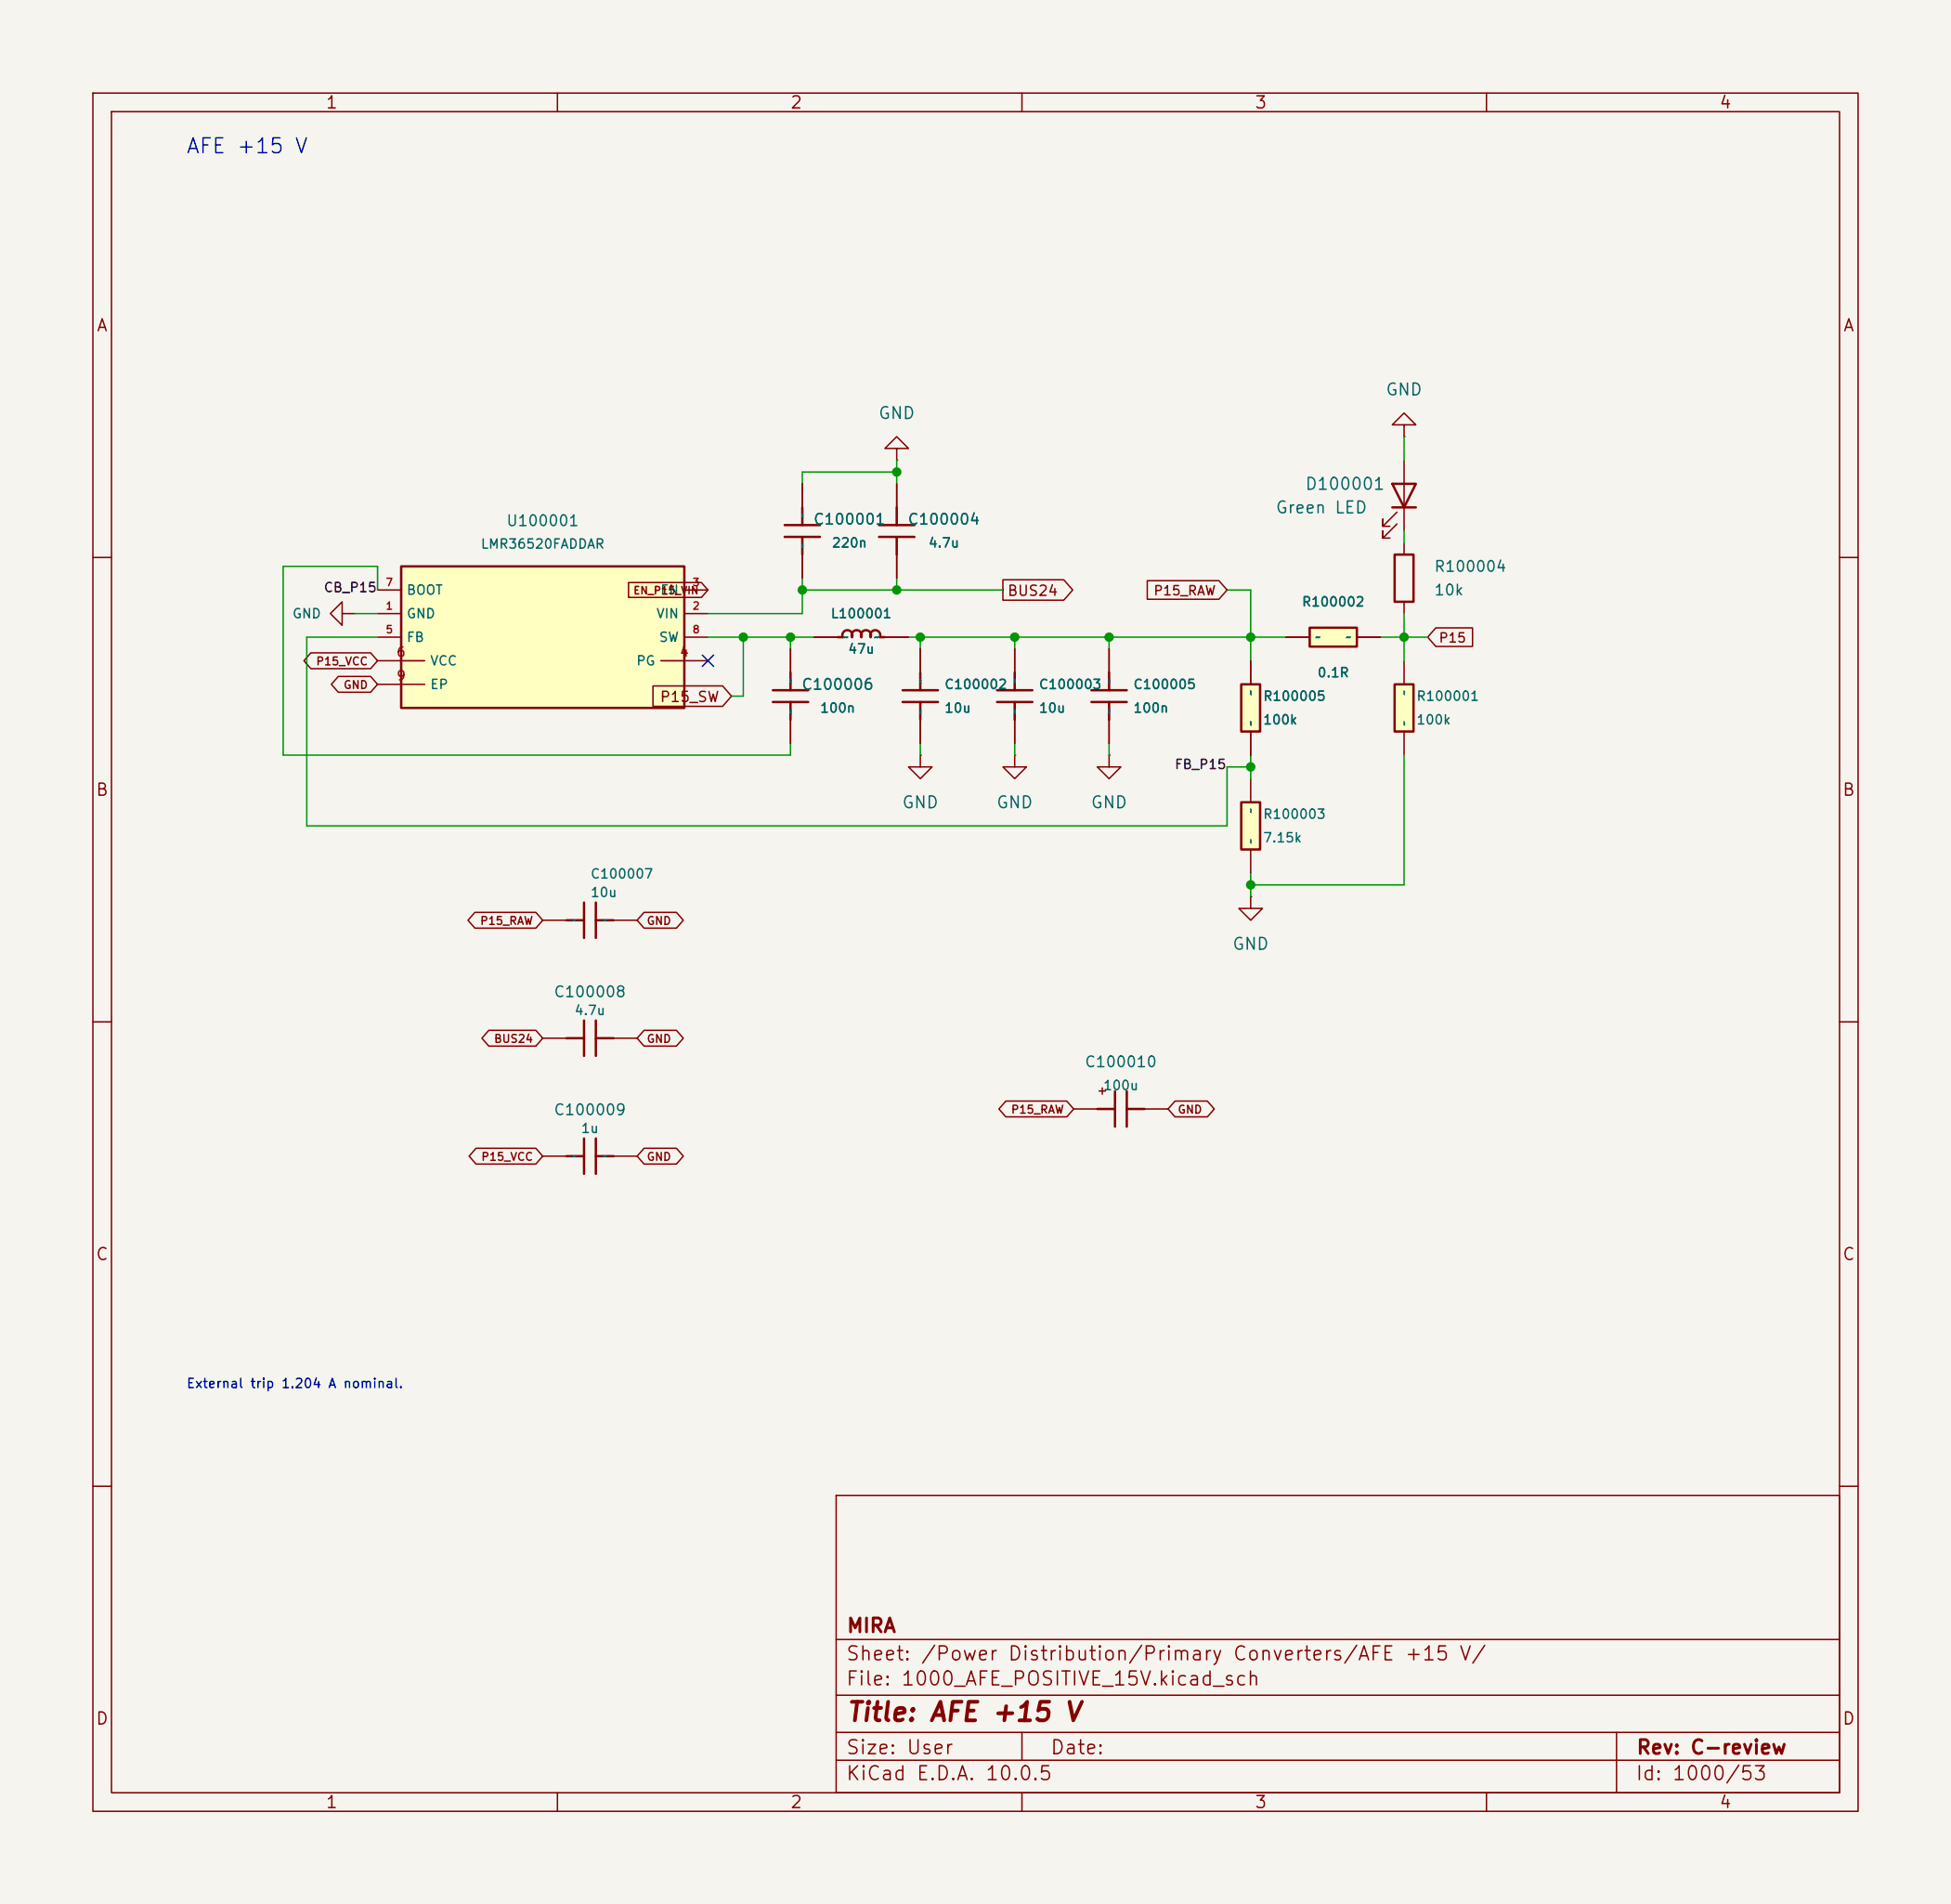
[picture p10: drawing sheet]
<svg xmlns="http://www.w3.org/2000/svg" width="210mm" height="205mm" viewBox="0 0 210 205" stroke-linecap="round" stroke-linejoin="round" font-family="sans-serif">
<path d="M0 0h210v205h-210z" fill="#f5f4ef" stroke="#f5f4ef" stroke-width=".1"/>
<g fill="none" stroke="#840000" stroke-width=".15">
<path d="M10 10h190v185h-190zM12 12h186v181h-186zM60 10v2M110 10v2M160 10v2M10 60h2M198 60h2M10 110h2M198 110h2M10 160h2M90 161h108v32h-108zM90 176.5h108"/>
<path d="M198 160h2M60 193v2M90 189.5h108M90 186.5h108M90 182.5h108M110 186.5v3M110 193v2M160 193v2M174 186.5v6.5"/>
</g>
<path d="M141 67.6h5v2h-5z" fill="#ffffc2"/>
<path d="M141 67.6h5v2h-5z" fill="none" stroke="#840000" stroke-width=".25"/>
<path d="M138.4 68.6h2.6M146 68.6h2.6" fill="none" stroke="#840000" stroke-width=".15"/>
<path d="M43.2 61h30.5v15.2h-30.5z" fill="#ffffc2"/>
<path d="M43.2 61h30.5v15.2h-30.5zM117.5 74.3h3.8M117.5 75.6h3.8M119.4 72.4v1.9M119.4 75.6v1.9" fill="none" stroke="#840000" stroke-width=".25"/>
<g fill="none" stroke="#840000" stroke-width=".15">
<path d="M40.6 66.1h2.6M40.6 63.5h2.6M40.6 71.1h5.1M40.6 68.6h2.6M40.6 73.7h5.1M71.1 71.1h5.1M73.7 66.1h2.5M73.7 63.5h2.5M73.7 68.6h2.5M119.4 69.9v2.5M119.4 77.5v2.5M119.4 81.3v1.3h1.2l-1.2 1.2-1.3-1.2h1.3"/>
<path d="M119.4 81.3h.1"/>
</g>
<path d="M150.1 73.7h2v5.1h-2z" fill="#ffffc2"/>
<g fill="none" stroke="#840000" stroke-width=".25">
<path d="M149.9 52.1h2.5l-1.3 2.5zM149.9 54.6h2.5M150.1 59.7h2v5.1h-2zM83.2 75.6h3.8M83.2 74.3h3.8M85.1 72.4v1.9M85.1 75.6v1.9M90.2 68.6h.5a.54 .54 0 0 1 .5-.7 .54 .54 0 0 1 .5 .7 .54 .54 0 0 1 .5-.7 .54 .54 0 0 1 .5 .7 .54 .54 0 0 1 .5-.7 .54 .54 0 0 1 .5 .7 .54 .54 0 0 1 .5-.7 .54 .54 0 0 1 .5 .7h.5M150.1 73.7h2v5.1h-2zM61 111.8h1.9M62.9 109.9v3.8M64.1 109.9v3.8"/>
<path d="M64.1 111.8h1.9M118.1 119.4h1.9M120 117.5v3.8M121.3 119.4h1.9M121.3 117.5v3.8M61 124.5h1.9M62.9 122.6v3.8M64.1 124.5h1.9M64.1 122.6v3.8"/>
</g>
<g fill="none" stroke="#840000" stroke-width=".15">
<path d="M96.5 48.3h1.3l-1.3-1.3-1.3 1.3h1.3v1.3M96.5 49.6h.1M150.4 56.4l-1.6 1.5v-.7v.7h.8M150.4 55.1l-1.6 1.6v-.8v.8h.8M151.1 45.7h1.3l-1.3-1.2-1.2 1.2h1.2v1.3M151.1 47h.1M151.1 49.6v7.6M151.1 58.4v1.3M85.1 69.9v2.5M85.1 77.5v2.5M87.6 68.6h2.6M95.2 68.6h2.6"/>
<path d="M151.1 64.8v1.3M151.1 71.1v2.6M151.1 78.8v2.5M134.6 96.5v1.3h1.3l-1.3 1.3-1.3-1.3h1.3M134.6 96.5h.1M58.4 111.8h2.6M66 111.8h2.6M115.6 119.4h2.5M123.2 119.4h2.5M58.4 124.5h2.6M66 124.5h2.6"/>
</g>
<path d="M133.6 73.7h2v5.1h-2z" fill="#ffffc2"/>
<path d="M133.6 73.7h2v5.1h-2z" fill="none" stroke="#840000" stroke-width=".25"/>
<path d="M134.6 71.1v2.6M134.6 78.8v2.5" fill="none" stroke="#840000" stroke-width=".15"/>
<path d="M133.6 86.4h2v5.1h-2z" fill="#ffffc2"/>
<g fill="none" stroke="#840000" stroke-width=".25">
<path d="M84.5 57.8h3.8M84.5 56.5h3.8M86.4 54.6v1.9M86.4 57.8v1.9M94.6 57.8h3.8M94.6 56.5h3.8M96.5 54.6v1.9M96.5 57.8v1.9M97.2 74.3h3.8M97.2 75.6h3.8M99.1 72.4v1.9M99.1 75.6v1.9"/>
<path d="M107.3 74.3h3.8M107.3 75.6h3.8M109.2 72.4v1.9M109.2 75.6v1.9M61 99.1h1.9M62.9 97.2v3.8M64.1 99.1h1.9M64.1 97.2v3.8M133.6 86.4h2v5.1h-2z"/>
</g>
<g fill="none" stroke="#840000" stroke-width=".15">
<path d="M86.4 52.1v2.5M86.4 59.7v2.6M96.5 52.1v2.5M96.5 59.7v2.6M33.5 70.3h6.4l.7 .8-.7 .9h-6.4l-.8-.9zM36.4 72.8h3.5l.7 .9-.7 .8h-3.5l-.7-.8zM36.8 66.1v-1.3l-1.2 1.3 1.2 1.2v-1.2h1.3M38.1 66.1h.1M67.7 62.7h7.8l.7 .8-.7 .8h-7.8zM70.3 73.9h7.5l.9 1.1-.9 1.1h-7.5zM85.1 69.9v2.5M85.1 77.5v2.5"/>
<path d="M87.6 68.6h2.6M95.2 68.6h2.6M99.1 69.9v2.5M99.1 77.5v2.5M107.9 62.4h6.6l1 1.1-1 1.1h-6.6zM109.2 69.9v2.5M109.2 77.5v2.5M119.4 69.9v2.5M119.4 77.5v2.5M123.5 62.5h7.7l.9 1-.9 1h-7.7zM134.6 71.1v2.6M134.6 78.8v2.5"/>
<path d="M138.4 68.6h2.6M146 68.6h2.6M154.5 67.6h4v2h-4l-.8-1zM51.1 98.2h6.6l.7 .9-.7 .8h-6.6l-.7-.8zM58.4 99.1h2.6M66 99.1h2.6M69.3 98.2h3.5l.8 .9-.8 .8h-3.5l-.7-.8zM99.1 81.3v1.3h1.2l-1.2 1.2-1.3-1.2h1.3M99.1 81.3h.1M109.2 81.3v1.3h1.3l-1.3 1.2-1.3-1.2h1.3M109.2 81.3h.1M134.6 83.8v2.6"/>
<path d="M134.6 91.5v2.5M52.6 110.9h5.1l.7 .9-.7 .8h-5.1l-.7-.8zM69.3 110.9h3.5l.8 .9-.8 .8h-3.5l-.7-.8zM108.3 118.6h6.5l.8 .8-.8 .9h-6.5l-.8-.9zM126.5 118.6h3.5l.7 .8-.7 .9h-3.5l-.8-.9zM51.2 123.6h6.5l.7 .9-.7 .8h-6.5l-.7-.8zM69.3 123.6h3.5l.8 .9-.8 .8h-3.5l-.7-.8z"/>
</g>
<g fill="none" stroke="#009600" stroke-width=".15">
<path d="M96.5 50.8h-10.1v1.3M96.5 49.6v2.5M151.1 47v2.6M151.1 57.2v1.2M38.1 66.1h2.5M40.6 63.5v-2.5h-10.1v20.3h54.6v-1.3M40.6 68.6h-7.6v20.3h99.1v-6.3h2.5M76.2 68.6h11.4M80 68.6v6.4h-1.3M85.1 68.6v1.3M86.4 62.3v3.8h-10.2M86.4 63.5h21.5"/>
<path d="M96.5 62.3v1.2M97.8 68.6h40.6M99.1 68.6v1.3M109.2 68.6v1.3M119.4 68.6v1.3M132.1 63.5h2.5v7.6M148.6 68.6h5.1M151.1 66.1v5M99.1 80v1.3M109.2 80v1.3M119.4 80v1.3M134.6 81.3v2.5"/>
<path d="M134.6 94v2.5M151.1 81.3v14h-16.5"/>
</g>
<path d="M75.6 70.5l1.2 1.3M76.8 70.5l-1.2 1.3" fill="none" stroke="#000084" stroke-width=".15"/>
<g fill="#009600" stroke="#009600" stroke-width=".1">
<circle cx="109.2" cy="68.6" r=".46"/>
<circle cx="99.1" cy="68.6" r=".46"/>
<circle cx="96.5" cy="63.5" r=".46"/>
<circle cx="134.6" cy="68.6" r=".46"/>
<circle cx="119.4" cy="68.6" r=".46"/>
<circle cx="151.1" cy="68.6" r=".46"/>
<circle cx="134.6" cy="95.3" r=".46"/>
<circle cx="134.6" cy="82.6" r=".46"/>
<circle cx="86.4" cy="63.5" r=".46"/>
<circle cx="80" cy="68.6" r=".46"/>
<circle cx="85.1" cy="68.6" r=".46"/>
<circle cx="96.5" cy="50.8" r=".46"/>
</g>
<text font-size="2" fill="#840000" x="91" y="185.8">Title: AFE +15 V</text>
<text font-size="1.6" fill="#0000c2" x="19.9" y="16.9">AFE +15 V</text>
<g font-size="1.5" fill="#840000">
<text x="91" y="179.2">Sheet: /Power Distribution/Primary Converters/AFE +15 V/</text>
<text x="91" y="176.2">MIRA</text>
<text x="91" y="181.9">File: 1000_AFE_POSITIVE_15V.kicad_sch</text>
<text x="91" y="189.3">Size: User</text>
<text x="113" y="189.3">Date:</text>
<text x="176" y="189.3">Rev: C-review</text>
<text x="91" y="192.1">KiCad E.D.A. 10.0.5</text>
<text x="176" y="192.1">Id: 1000/53</text>
</g>
<g font-size="1.3" fill="#840000">
<text x="35" y="12">1</text>
<text x="85" y="12">2</text>
<text x="135" y="12">3</text>
<text x="185" y="12">4</text>
<text x="10.3" y="36">A</text>
<text x="198.3" y="36">A</text>
<text x="10.2" y="86">B</text>
<text x="198.2" y="86">B</text>
<text x="10.2" y="136">C</text>
<text x="198.2" y="136">C</text>
<text x="10.2" y="186">D</text>
<text x="198.2" y="186">D</text>
<text x="35" y="195">1</text>
<text x="85" y="195">2</text>
<text x="135" y="195">3</text>
<text x="185" y="195">4</text>
</g>
<g font-size="1.3" fill="#006464">
<text x="94.5" y="45.4">GND</text>
<text x="149.1" y="42.9">GND</text>
<text x="140.4" y="53.1">D100001</text>
<text x="137.2" y="55.6">Green LED</text>
<text x="97" y="87.3">GND</text>
<text x="107.2" y="87.3">GND</text>
<text x="117.3" y="87.3">GND</text>
<text x="132.6" y="102.6">GND</text>
</g>
<g font-size="1.2" fill="#006464">
<text x="54.4" y="56.9">U100001</text>
<text x="87.5" y="56.8">C100001</text>
<text x="97.6" y="56.8">C100004</text>
<text x="154.3" y="61.9">R100004</text>
<text x="154.3" y="64.4">10k</text>
<text x="86.2" y="74.6">C100006</text>
<text x="59.5" y="107.7">C100008</text>
<text x="116.7" y="115.2">C100010</text>
<text x="59.5" y="120.4">C100009</text>
</g>
<g font-size="1.1" fill="#840000">
<text x="108.4" y="64.4">BUS24</text>
<text x="71" y="75.9">P15_SW</text>
</g>
<g font-size="1" fill="#006464">
<text x="51.7" y="59.3">LMR36520FADDAR</text>
<text x="89.5" y="59.2">220n</text>
<text x="99.9" y="59.2">4.7u</text>
<text x="43.7" y="64.3">BOOT</text>
<text x="71" y="64.3">EN</text>
<text x="140.1" y="65.5">R100002</text>
<text x="31.4" y="66.8">GND</text>
<text x="43.7" y="66.8">GND</text>
<text x="43.7" y="69.4">FB</text>
<text x="46.2" y="71.9">VCC</text>
<text x="68.4" y="71.9">PG</text>
<text x="70.6" y="66.8">VIN</text>
<text x="70.9" y="69.4">SW</text>
<text x="89.3" y="66.8">L100001</text>
<text x="91.2" y="70.6">47u</text>
<text x="46.2" y="74.4">EP</text>
<text x="88.2" y="77">100n</text>
<text x="101.6" y="74.4">C100002</text>
<text x="101.6" y="77">10u</text>
<text x="111.7" y="74.4">C100003</text>
<text x="111.7" y="77">10u</text>
<text x="121.9" y="74.4">C100005</text>
<text x="121.9" y="77">100n</text>
<text x="135.9" y="75.7">R100005</text>
<text x="141.7" y="73.2">0.1R</text>
<text x="152.4" y="75.7">R100001</text>
<text x="135.9" y="78.2">100k</text>
<text x="152.4" y="78.2">100k</text>
<text x="135.9" y="88.4">R100003</text>
<text x="63.5" y="94.8">C100007</text>
<text x="135.9" y="90.9">7.15k</text>
<text x="63.5" y="96.8">10u</text>
<text x="61.8" y="109.5">4.7u</text>
<text x="118.7" y="117.6">100u</text>
<text x="62.5" y="122.2">1u</text>
</g>
<g font-size="1" fill="#0f0f0f">
<text x="34.8" y="64">CB_P15</text>
<text x="126.4" y="83.1">FB_P15</text>
</g>
<g font-size="1" fill="#840000">
<text x="124.1" y="64.4">P15_RAW</text>
<text x="154.8" y="69.4">P15</text>
</g>
<g font-size="1" fill="#a90000">
<text x="42.6" y="71">6</text>
<text x="73.1" y="71">4</text>
<text x="42.6" y="73.5">9</text>
</g>
<text font-size="1" fill="#0000c2" x="20" y="149.7">External trip 1.204 A nominal.</text>
<g font-size=".9" fill="#840000">
<text x="34" y="71.8">P15_VCC</text>
<text x="36.9" y="74.4">GND</text>
<text x="51.6" y="99.8">P15_RAW</text>
<text x="69.6" y="99.8">GND</text>
<text x="53.1" y="112.5">BUS24</text>
<text x="69.6" y="112.5">GND</text>
<text x="118" y="118.1">+</text>
<text x="51.7" y="125.2">P15_VCC</text>
<text x="69.6" y="125.2">GND</text>
<text x="108.8" y="120.1">P15_RAW</text>
<text x="126.7" y="120.1">GND</text>
</g>
<g font-size=".8" fill="#006464">
<text x="87" y="59.2" transform="rotate(-90 87 59.2)">~</text>
<text x="87" y="55.9" transform="rotate(-90 87 55.9)">~</text>
<text x="90.7" y="69.2">~</text>
<text x="94" y="69.2">~</text>
<text x="141.5" y="69.2">~</text>
<text x="144.8" y="69.2">~</text>
<text x="85.7" y="77" transform="rotate(-90 85.7 77)">~</text>
<text x="85.7" y="73.7" transform="rotate(-90 85.7 73.7)">~</text>
<text x="99.7" y="77" transform="rotate(-90 99.7 77)">~</text>
<text x="99.7" y="73.7" transform="rotate(-90 99.7 73.7)">~</text>
<text x="109.8" y="77" transform="rotate(-90 109.8 77)">~</text>
<text x="109.8" y="73.7" transform="rotate(-90 109.8 73.7)">~</text>
<text x="120" y="77" transform="rotate(-90 120 77)">~</text>
<text x="120" y="73.7" transform="rotate(-90 120 73.7)">~</text>
<text x="135.2" y="74.9" transform="rotate(-90 135.2 74.9)">~</text>
<text x="151.7" y="74.9" transform="rotate(-90 151.7 74.9)">~</text>
<text x="135.2" y="78.2" transform="rotate(-90 135.2 78.2)">~</text>
<text x="151.7" y="78.2" transform="rotate(-90 151.7 78.2)">~</text>
<text x="135.2" y="87.6" transform="rotate(-90 135.2 87.6)">~</text>
<text x="135.2" y="90.9" transform="rotate(-90 135.2 90.9)">~</text>
<text x="61.5" y="99.7">~</text>
<text x="64.8" y="99.7">~</text>
<text x="61.5" y="125.1">~</text>
<text x="64.8" y="125.1">~</text>
</g>
<g font-size=".8" fill="#a90000">
<text x="41.4" y="65.8">1</text>
<text x="41.4" y="63.3">7</text>
<text x="74.5" y="65.8">2</text>
<text x="74.5" y="63.3">3</text>
<text x="41.4" y="68.4">5</text>
<text x="74.5" y="68.4">8</text>
</g>
<text font-size=".8" fill="#840000" x="68.1" y="64.2">EN_P15_VIN</text>
</svg>
